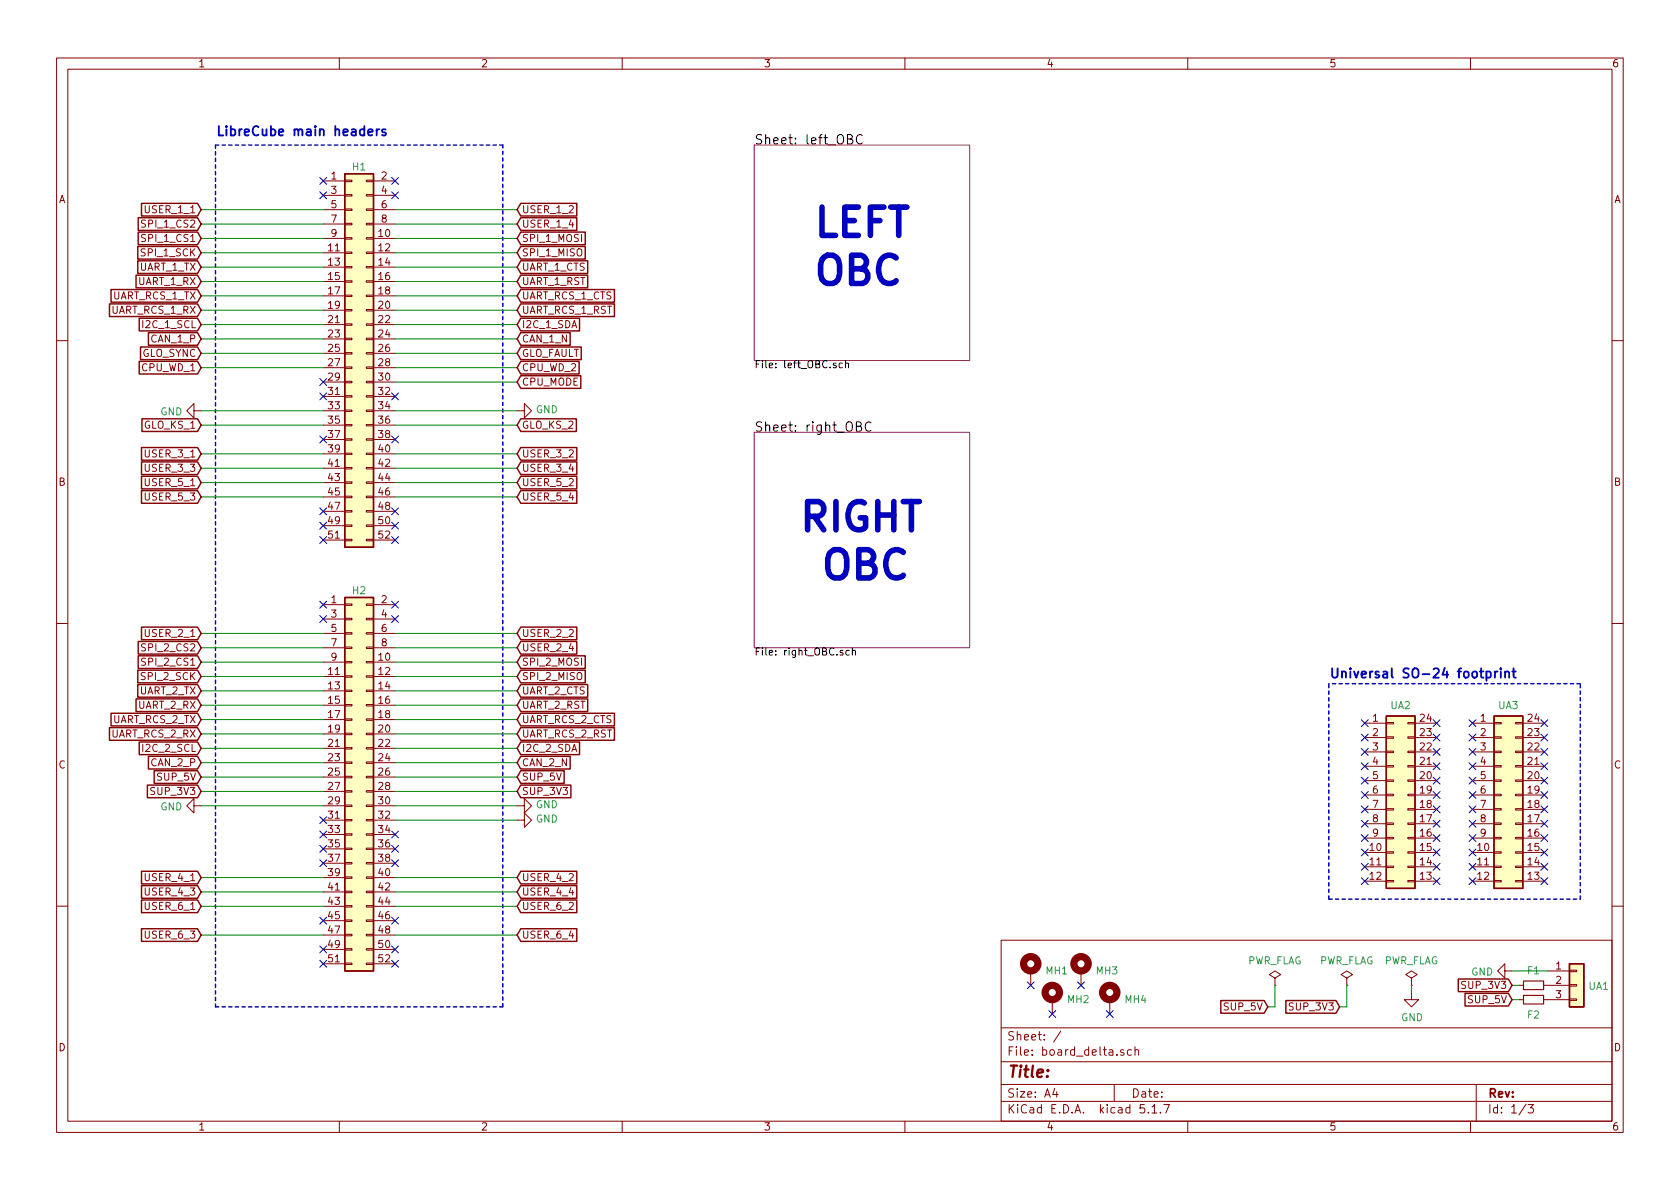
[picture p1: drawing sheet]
EESchema Schematic File Version 4
EELAYER 30 0
EELAYER END
$Descr A4 11693 8268
encoding utf-8
Sheet 1 3
Title ""
Date ""
Rev ""
Comp ""
Comment1 ""
Comment2 ""
Comment3 ""
Comment4 ""
$EndDescr
Wire Notes Line width 10
	3500 7000 3500 1000
Wire Notes Line width 10
	1500 1000 1500 7000
$Comp
L Connector_Generic:Conn_02x26_Odd_Even H2
U 1 1
P 2450 5400
F 0 "H2" H 2500 6700 50  0000 C CNN
F 1 "Conn_02x26_Odd_Even" H 2500 4000 50  0001 C CNN
F 2 "VST104_footprints:ESQ-126-39-x-D" H 2450 5400 50  0001 C CNN
F 3 "https://www.mouser.sk/datasheet/2/527/esq_th-1369982.pdf" H 2450 5400 50  0001 C CNN
	1    2450 5400
	1    0    0    -1  
$EndComp
$Comp
L Connector_Generic:Conn_02x26_Odd_Even H1
U 1 1
P 2450 2450
F 0 "H1" H 2500 3750 50  0000 C CNN
F 1 "Conn_02x26_Odd_Even" H 2500 1050 50  0001 C CNN
F 2 "VST104_footprints:ESQ-126-39-x-D" H 2450 2450 50  0001 C CNN
F 3 "https://www.mouser.sk/datasheet/2/527/esq_th-1369982.pdf" H 2450 2450 50  0001 C CNN
	1    2450 2450
	1    0    0    -1  
$EndComp
$Comp
L Mechanical:MountingHole_Pad MH3
U 1 1
P 7525 6750
F 0 "MH3" H 7625 6753 50  0000 L CNN
F 1 "MountingHole_Pad" H 7625 6708 50  0001 L CNN
F 2 "VST104_footprints:MountingHole_3.2mm_M3_Pad_Via" H 7525 6750 50  0001 C CNN
F 3 "~" H 7525 6750 50  0001 C CNN
	1    7525 6750
	1    0    0    -1  
$EndComp
NoConn ~ 7175 6850
NoConn ~ 7725 7050
NoConn ~ 7325 7050
$Comp
L Mechanical:MountingHole_Pad MH4
U 1 1
P 7725 6950
F 0 "MH4" H 7825 6953 50  0000 L CNN
F 1 "MountingHole_Pad" H 7825 6908 50  0001 L CNN
F 2 "VST104_footprints:MountingHole_3.2mm_M3_Pad_Via" H 7725 6950 50  0001 C CNN
F 3 "~" H 7725 6950 50  0001 C CNN
	1    7725 6950
	1    0    0    -1  
$EndComp
$Comp
L Mechanical:MountingHole_Pad MH2
U 1 1
P 7325 6950
F 0 "MH2" H 7425 6953 50  0000 L CNN
F 1 "MountingHole_Pad" H 7425 6908 50  0001 L CNN
F 2 "VST104_footprints:MountingHole_3.2mm_M3_Pad_Via" H 7325 6950 50  0001 C CNN
F 3 "~" H 7325 6950 50  0001 C CNN
	1    7325 6950
	1    0    0    -1  
$EndComp
$Comp
L Mechanical:MountingHole_Pad MH1
U 1 1
P 7175 6750
F 0 "MH1" H 7275 6753 50  0000 L CNN
F 1 "MountingHole_Pad" H 7275 6708 50  0001 L CNN
F 2 "VST104_footprints:MountingHole_3.2mm_M3_Pad_Via" H 7175 6750 50  0001 C CNN
F 3 "~" H 7175 6750 50  0001 C CNN
	1    7175 6750
	1    0    0    -1  
$EndComp
NoConn ~ 7525 6850
$Comp
L power:PWR_FLAG #FLG01
U 1 1
P 8875 6850
F 0 "#FLG01" H 8875 6925 50  0001 C CNN
F 1 "PWR_FLAG" H 8875 7023 50  0000 C CNN
F 2 "" H 8875 6850 50  0001 C CNN
F 3 "~" H 8875 6850 50  0001 C CNN
	1    8875 6850
	1    0    0    -1  
$EndComp
$Comp
L power:PWR_FLAG #FLG02
U 1 1
P 9375 6850
F 0 "#FLG02" H 9375 6925 50  0001 C CNN
F 1 "PWR_FLAG" H 9375 7023 50  0000 C CNN
F 2 "" H 9375 6850 50  0001 C CNN
F 3 "~" H 9375 6850 50  0001 C CNN
	1    9375 6850
	1    0    0    -1  
$EndComp
$Comp
L power:GND #PWR0160
U 1 1
P 9825 6900
F 0 "#PWR0160" H 9825 6650 50  0001 C CNN
F 1 "GND" H 9830 6727 50  0000 C CNN
F 2 "" H 9825 6900 50  0001 C CNN
F 3 "" H 9825 6900 50  0001 C CNN
	1    9825 6900
	1    0    0    -1  
$EndComp
Wire Wire Line
	9825 6850 9825 6900
Text GLabel 8825 7000 0    50   Input ~ 0
SUP_5V
Text GLabel 9325 7000 0    50   Input ~ 0
SUP_3V3
Wire Wire Line
	9375 7000 9325 7000
Wire Wire Line
	9375 6850 9375 7000
Wire Wire Line
	8875 7000 8825 7000
Wire Wire Line
	8875 6850 8875 7000
Wire Notes Line width 10
	1500 1000 3500 1000
Text Notes 1500 950  0    65   ~ 13
LibreCube main headers
Wire Wire Line
	2250 6500 1400 6500
Wire Wire Line
	2250 6300 1400 6300
Wire Wire Line
	1400 6200 2250 6200
Text GLabel 1400 6200 0    50   Input ~ 0
USER_4_3
Text GLabel 1400 6500 0    50   Input ~ 0
USER_6_3
Wire Wire Line
	1400 4500 2250 4500
Wire Wire Line
	2250 4400 1400 4400
Text GLabel 1400 4400 0    50   Input ~ 0
USER_2_1
Wire Wire Line
	1400 1550 2250 1550
Wire Wire Line
	2250 1450 1400 1450
Text GLabel 1400 1450 0    50   Input ~ 0
USER_1_1
Wire Wire Line
	1400 3450 2250 3450
Wire Wire Line
	2250 3350 1400 3350
Wire Wire Line
	1400 3250 2250 3250
Text GLabel 1400 3350 0    50   Input ~ 0
USER_5_1
Text GLabel 1400 3250 0    50   Input ~ 0
USER_3_3
Text GLabel 1400 3450 0    50   Input ~ 0
USER_5_3
Wire Wire Line
	1400 5100 2250 5100
Wire Wire Line
	1400 4600 2250 4600
Text GLabel 1400 4500 0    50   Input ~ 0
SPI_2_CS2
Text GLabel 1400 1550 0    50   Input ~ 0
SPI_1_CS2
Wire Wire Line
	1400 1650 2250 1650
Text GLabel 1400 1650 0    50   Input ~ 0
SPI_1_CS1
Wire Wire Line
	1400 1750 2250 1750
Text GLabel 1400 1750 0    50   Input ~ 0
SPI_1_SCK
Wire Wire Line
	1400 1850 2250 1850
Text GLabel 1400 1850 0    50   Input ~ 0
UART_1_TX
Wire Wire Line
	1400 1950 2250 1950
Text GLabel 1400 1950 0    50   Input ~ 0
UART_1_RX
Wire Wire Line
	1400 2050 2250 2050
Wire Wire Line
	1400 2150 2250 2150
Text GLabel 1400 2050 0    50   Input ~ 0
UART_RCS_1_TX
Wire Wire Line
	1400 2250 2250 2250
Text GLabel 1400 2150 0    50   Input ~ 0
UART_RCS_1_RX
Wire Wire Line
	1400 2350 2250 2350
Text GLabel 1400 2250 0    50   Input ~ 0
I2C_1_SCL
Wire Wire Line
	1400 2450 2250 2450
Text GLabel 1400 2350 0    50   Input ~ 0
CAN_1_P
Text GLabel 1400 5500 0    50   Input ~ 0
SUP_3V3
Text GLabel 3600 5500 2    50   Input ~ 0
SUP_3V3
Wire Wire Line
	1400 2850 2250 2850
Text GLabel 1400 2550 0    50   Input ~ 0
CPU_WD_1
Wire Wire Line
	1400 2950 2250 2950
Text GLabel 1400 2950 0    50   Input ~ 0
GLO_KS_1
Wire Wire Line
	1400 3150 2250 3150
Text GLabel 1400 4600 0    50   Input ~ 0
SPI_2_CS1
Wire Wire Line
	1400 4700 2250 4700
Text GLabel 1400 4700 0    50   Input ~ 0
SPI_2_SCK
Wire Wire Line
	1400 4800 2250 4800
Text GLabel 1400 4800 0    50   Input ~ 0
UART_2_TX
Wire Wire Line
	1400 4900 2250 4900
Text GLabel 1400 4900 0    50   Input ~ 0
UART_2_RX
Wire Wire Line
	1400 5000 2250 5000
Text GLabel 1400 5000 0    50   Input ~ 0
UART_RCS_2_TX
Wire Wire Line
	1400 5200 2250 5200
Text GLabel 1400 5100 0    50   Input ~ 0
UART_RCS_2_RX
Wire Wire Line
	1400 5300 2250 5300
Text GLabel 1400 5200 0    50   Input ~ 0
I2C_2_SCL
Wire Wire Line
	1400 5400 2250 5400
Text GLabel 1400 5300 0    50   Input ~ 0
CAN_2_P
Wire Wire Line
	1400 5500 2250 5500
Wire Wire Line
	1400 5600 2250 5600
Wire Wire Line
	1400 6100 2250 6100
Wire Notes Line width 10
	1500 7000 3500 7000
Wire Wire Line
	3600 4700 2750 4700
Text GLabel 3600 4600 2    50   Input ~ 0
SPI_2_MOSI
Wire Wire Line
	3600 4800 2750 4800
Text GLabel 3600 4700 2    50   Input ~ 0
SPI_2_MISO
Wire Wire Line
	3600 4900 2750 4900
Text GLabel 3600 4800 2    50   Input ~ 0
UART_2_CTS
Wire Wire Line
	3600 5000 2750 5000
Text GLabel 3600 4900 2    50   Input ~ 0
UART_2_RST
Wire Wire Line
	3600 5200 2750 5200
Text GLabel 3600 5000 2    50   Input ~ 0
UART_RCS_2_CTS
Wire Wire Line
	3600 5300 2750 5300
Text GLabel 3600 5100 2    50   Input ~ 0
UART_RCS_2_RST
Wire Wire Line
	3600 5400 2750 5400
Text GLabel 3600 5200 2    50   Input ~ 0
I2C_2_SDA
Wire Wire Line
	3600 5500 2750 5500
Text GLabel 3600 5300 2    50   Input ~ 0
CAN_2_N
Wire Wire Line
	3600 5600 2750 5600
Wire Wire Line
	3600 5700 2750 5700
Text GLabel 3600 2450 2    50   Input ~ 0
GLO_FAULT
Wire Wire Line
	3600 1750 2750 1750
Text GLabel 3600 1650 2    50   Input ~ 0
SPI_1_MOSI
Wire Wire Line
	3600 1850 2750 1850
Text GLabel 3600 1750 2    50   Input ~ 0
SPI_1_MISO
Wire Wire Line
	3600 1950 2750 1950
Text GLabel 3600 1850 2    50   Input ~ 0
UART_1_CTS
Wire Wire Line
	3600 2050 2750 2050
Text GLabel 3600 1950 2    50   Input ~ 0
UART_1_RST
Wire Wire Line
	3600 2250 2750 2250
Text GLabel 3600 2050 2    50   Input ~ 0
UART_RCS_1_CTS
Wire Wire Line
	3600 2350 2750 2350
Text GLabel 3600 2150 2    50   Input ~ 0
UART_RCS_1_RST
Text GLabel 3600 2250 2    50   Input ~ 0
I2C_1_SDA
Text GLabel 3600 2350 2    50   Input ~ 0
CAN_1_N
Wire Wire Line
	3600 2650 2750 2650
Text GLabel 3600 5400 2    50   Input ~ 0
SUP_5V
Text GLabel 1400 5400 0    50   Input ~ 0
SUP_5V
Wire Wire Line
	3600 2850 2750 2850
Wire Wire Line
	3600 3150 2750 3150
Wire Wire Line
	2750 2150 3600 2150
Wire Wire Line
	3600 5100 2750 5100
Text GLabel 3600 3450 2    50   Input ~ 0
USER_5_4
Text GLabel 3600 3250 2    50   Input ~ 0
USER_3_4
Text GLabel 3600 3350 2    50   Input ~ 0
USER_5_2
Wire Wire Line
	2750 3450 3600 3450
Wire Wire Line
	3600 3350 2750 3350
Wire Wire Line
	2750 3250 3600 3250
Text GLabel 3600 1450 2    50   Input ~ 0
USER_1_2
Text GLabel 3600 1550 2    50   Input ~ 0
USER_1_4
Wire Wire Line
	2750 1650 3600 1650
Wire Wire Line
	3600 1550 2750 1550
Wire Wire Line
	2750 1450 3600 1450
Text GLabel 3600 4400 2    50   Input ~ 0
USER_2_2
Text GLabel 3600 4500 2    50   Input ~ 0
USER_2_4
Wire Wire Line
	2750 4600 3600 4600
Wire Wire Line
	3600 4500 2750 4500
Wire Wire Line
	2750 4400 3600 4400
Text GLabel 3600 6500 2    50   Input ~ 0
USER_6_4
Text GLabel 3600 6200 2    50   Input ~ 0
USER_4_4
Wire Wire Line
	3600 6500 2750 6500
Wire Wire Line
	3600 6300 2750 6300
Wire Wire Line
	2750 6200 3600 6200
Wire Wire Line
	3600 6100 2750 6100
$Comp
L power:GND #PWR0147
U 1 1
P 1400 5600
F 0 "#PWR0147" H 1400 5350 50  0001 C CNN
F 1 "GND" V 1405 5472 50  0000 R CNN
F 2 "" H 1400 5600 50  0001 C CNN
F 3 "" H 1400 5600 50  0001 C CNN
	1    1400 5600
	0    1    1    0   
$EndComp
$Comp
L power:GND #PWR0168
U 1 1
P 3600 5600
F 0 "#PWR0168" H 3600 5350 50  0001 C CNN
F 1 "GND" V 3605 5472 50  0000 R CNN
F 2 "" H 3600 5600 50  0001 C CNN
F 3 "" H 3600 5600 50  0001 C CNN
	1    3600 5600
	0    -1   -1   0   
$EndComp
Text GLabel 1400 6100 0    50   Input ~ 0
USER_4_1
Text GLabel 3600 6100 2    50   Input ~ 0
USER_4_2
Text GLabel 1400 3150 0    50   Input ~ 0
USER_3_1
Text GLabel 3600 3150 2    50   Input ~ 0
USER_3_2
$Comp
L power:GND #PWR0146
U 1 1
P 1400 2850
F 0 "#PWR0146" H 1400 2600 50  0001 C CNN
F 1 "GND" V 1405 2722 50  0000 R CNN
F 2 "" H 1400 2850 50  0001 C CNN
F 3 "" H 1400 2850 50  0001 C CNN
	1    1400 2850
	0    1    1    0   
$EndComp
$Comp
L power:GND #PWR0167
U 1 1
P 3600 2850
F 0 "#PWR0167" H 3600 2600 50  0001 C CNN
F 1 "GND" V 3605 2722 50  0000 R CNN
F 2 "" H 3600 2850 50  0001 C CNN
F 3 "" H 3600 2850 50  0001 C CNN
	1    3600 2850
	0    -1   -1   0   
$EndComp
NoConn ~ 2250 3050
NoConn ~ 2750 3050
Text GLabel 3600 2650 2    50   Input ~ 0
CPU_MODE
NoConn ~ 2750 6700
NoConn ~ 2750 6600
NoConn ~ 2250 6700
NoConn ~ 2250 6600
NoConn ~ 2750 3650
NoConn ~ 2750 3750
NoConn ~ 2250 3750
NoConn ~ 2250 3650
NoConn ~ 2250 4200
NoConn ~ 2250 4300
NoConn ~ 2750 4300
NoConn ~ 2750 4200
NoConn ~ 2750 1250
NoConn ~ 2750 1350
NoConn ~ 2250 1350
NoConn ~ 2250 1250
Text GLabel 1400 6300 0    50   Input ~ 0
USER_6_1
$Comp
L power:GND #PWR0169
U 1 1
P 3600 5700
F 0 "#PWR0169" H 3600 5450 50  0001 C CNN
F 1 "GND" V 3605 5572 50  0000 R CNN
F 2 "" H 3600 5700 50  0001 C CNN
F 3 "" H 3600 5700 50  0001 C CNN
	1    3600 5700
	0    -1   -1   0   
$EndComp
NoConn ~ 2750 6000
NoConn ~ 2750 5900
NoConn ~ 2750 5800
NoConn ~ 2250 6000
NoConn ~ 2250 5900
NoConn ~ 2250 5800
NoConn ~ 2750 6400
NoConn ~ 2250 6400
Text GLabel 3600 6300 2    50   Input ~ 0
USER_6_2
Text GLabel 1400 2450 0    50   Input ~ 0
GLO_SYNC
NoConn ~ 2250 2650
NoConn ~ 2750 3550
NoConn ~ 2250 3550
$Comp
L power:PWR_FLAG #FLG03
U 1 1
P 9825 6850
F 0 "#FLG03" H 9825 6925 50  0001 C CNN
F 1 "PWR_FLAG" H 9825 7023 50  0000 C CNN
F 2 "" H 9825 6850 50  0001 C CNN
F 3 "~" H 9825 6850 50  0001 C CNN
	1    9825 6850
	1    0    0    -1  
$EndComp
Wire Wire Line
	2750 2450 3600 2450
Wire Wire Line
	1400 2550 2250 2550
NoConn ~ 2750 2750
NoConn ~ 2250 2750
NoConn ~ 2250 5700
$Sheet
S 5250 1000 1500 1500
U 6E7B0394
F0 "left_OBC" 65
F1 "left_OBC.sch" 50
$EndSheet
Text GLabel 3600 2550 2    50   Input ~ 0
CPU_WD_2
Wire Wire Line
	2750 2550 3600 2550
Wire Wire Line
	3600 2950 2750 2950
Text GLabel 3600 2950 2    50   Input ~ 0
GLO_KS_2
$Sheet
S 5250 3000 1500 1500
U 5F8745FB
F0 "right_OBC" 65
F1 "right_OBC.sch" 50
$EndSheet
$Comp
L Device:R_Small F2
U 1 1
P 10675 6950
F 0 "F2" V 10779 6950 50  0000 C CNN
F 1 "R_Small" V 10570 6950 50  0001 C CNN
F 2 "VST104_footprints:R_SMD_1206" H 10675 6950 50  0001 C CNN
F 3 "~" H 10675 6950 50  0001 C CNN
	1    10675 6950
	0    1    1    0   
$EndComp
$Comp
L Device:R_Small F1
U 1 1
P 10675 6850
F 0 "F1" V 10571 6850 50  0000 C CNN
F 1 "R_Small" V 10570 6850 50  0001 C CNN
F 2 "VST104_footprints:R_SMD_1206" H 10675 6850 50  0001 C CNN
F 3 "~" H 10675 6850 50  0001 C CNN
	1    10675 6850
	0    1    1    0   
$EndComp
Wire Wire Line
	10525 6950 10575 6950
Wire Wire Line
	10525 6850 10575 6850
Wire Wire Line
	10525 6750 10775 6750
Text GLabel 10525 6850 0    50   Input ~ 0
SUP_3V3
$Comp
L power:GND #PWR0235
U 1 1
P 10525 6750
F 0 "#PWR0235" H 10525 6500 50  0001 C CNN
F 1 "GND" V 10530 6622 50  0000 R CNN
F 2 "" H 10525 6750 50  0001 C CNN
F 3 "" H 10525 6750 50  0001 C CNN
	1    10525 6750
	0    1    1    0   
$EndComp
Text GLabel 10525 6950 0    50   Input ~ 0
SUP_5V
$Comp
L Connector_Generic:Conn_01x03 UA1
U 1 1
P 10975 6850
F 0 "UA1" H 11055 6846 50  0000 L CNN
F 1 "Conn_01x03" H 11055 6801 50  0001 L CNN
F 2 "VST104_footprints:PC104_universal_FPGA" H 10975 6850 50  0001 C CNN
F 3 "~" H 10975 6850 50  0001 C CNN
	1    10975 6850
	1    0    0    -1  
$EndComp
NoConn ~ 9500 5025
$Comp
L Connector_Generic:Conn_02x12_Counter_Clockwise UA2
U 1 1
P 9700 5525
F 0 "UA2" H 9750 6150 50  0000 C CNN
F 1 "Conn_02x12_Counter_Clockwise" H 9750 6151 50  0001 C CNN
F 2 "VST104_footprints:PC104_SO-24_universal" H 9700 5525 50  0001 C CNN
F 3 "~" H 9700 5525 50  0001 C CNN
	1    9700 5525
	1    0    0    -1  
$EndComp
NoConn ~ 9500 5125
NoConn ~ 9500 5225
NoConn ~ 9500 5325
NoConn ~ 9500 5425
NoConn ~ 9500 5525
NoConn ~ 9500 5625
NoConn ~ 9500 5725
NoConn ~ 9500 5825
NoConn ~ 9500 5925
NoConn ~ 9500 6025
NoConn ~ 9500 6125
NoConn ~ 10000 5025
NoConn ~ 10000 5125
NoConn ~ 10000 5225
NoConn ~ 10000 5325
NoConn ~ 10000 5425
NoConn ~ 10000 5525
NoConn ~ 10000 5625
NoConn ~ 10000 5725
NoConn ~ 10000 5825
NoConn ~ 10000 5925
NoConn ~ 10000 6025
NoConn ~ 10000 6125
NoConn ~ 10250 5025
$Comp
L Connector_Generic:Conn_02x12_Counter_Clockwise UA3
U 1 1
P 10450 5525
F 0 "UA3" H 10500 6150 50  0000 C CNN
F 1 "Conn_02x12_Counter_Clockwise" H 10500 6151 50  0001 C CNN
F 2 "VST104_footprints:PC104_SO-24_universal" H 10450 5525 50  0001 C CNN
F 3 "~" H 10450 5525 50  0001 C CNN
	1    10450 5525
	1    0    0    -1  
$EndComp
NoConn ~ 10250 5125
NoConn ~ 10250 5225
NoConn ~ 10250 5325
NoConn ~ 10250 5425
NoConn ~ 10250 5525
NoConn ~ 10250 5625
NoConn ~ 10250 5725
NoConn ~ 10250 5825
NoConn ~ 10250 5925
NoConn ~ 10250 6025
NoConn ~ 10250 6125
NoConn ~ 10750 5025
NoConn ~ 10750 5125
NoConn ~ 10750 5225
NoConn ~ 10750 5325
NoConn ~ 10750 5425
NoConn ~ 10750 5525
NoConn ~ 10750 5625
NoConn ~ 10750 5725
NoConn ~ 10750 5825
NoConn ~ 10750 5925
NoConn ~ 10750 6025
NoConn ~ 10750 6125
Wire Notes Line width 10
	9250 6250 11000 6250
Wire Notes Line width 10
	9250 6250 9250 4750
Wire Notes Line width 10
	11000 6250 11000 4750
Wire Notes Line width 10
	11000 4750 9250 4750
Text Notes 9250 4725 0    65   ~ 13
Universal SO-24 footprint\n
Text Notes 5650 2000 0    197  ~ 39
LEFT\nOBC
Text Notes 5550 4050 0    197  ~ 39
RIGHT\n OBC
$EndSCHEMATC
